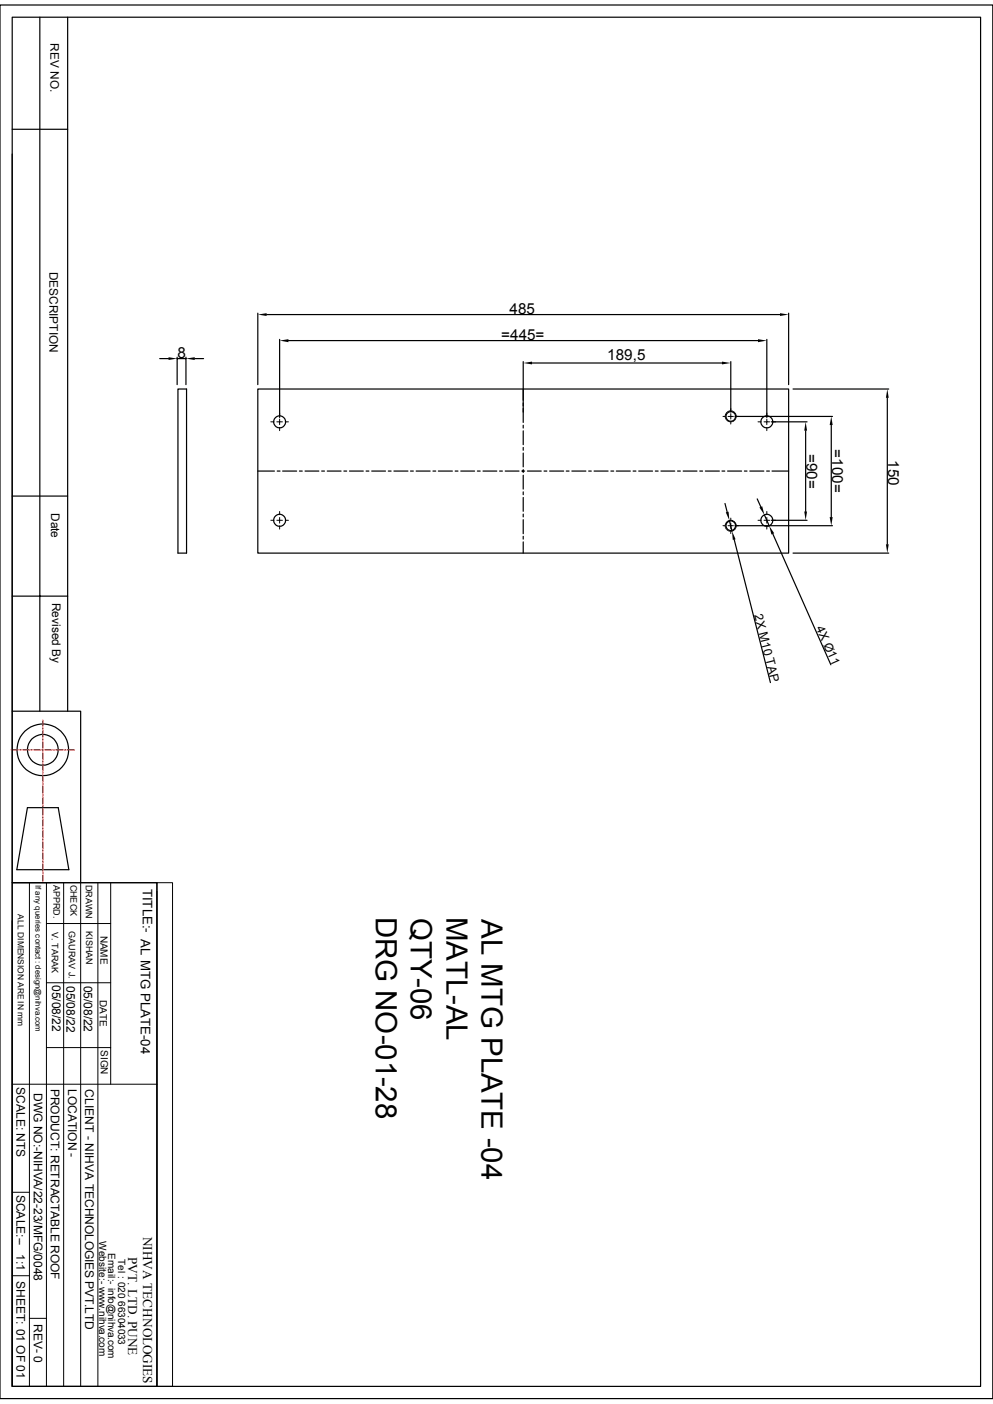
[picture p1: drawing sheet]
<svg xmlns="http://www.w3.org/2000/svg" width="210mm" height="297mm" viewBox="0 0 210 297" stroke-linecap="round" stroke-linejoin="round" font-family="sans-serif">
<g fill="none" stroke="#000" stroke-width=".25">
<path d="M0 1.1h210v294.8h-210zM2.6 3.6h204.8v289.7h-204.8zM8.4 3.6v146.9M14.3 3.6v146.9M2.6 32.6v117.9h14.5v36.2M2.6 27.3h11.7M33.8 75.9h1.8M37.5 75.6v5.8M37.5 75.9h1.8M39.3 75.6v5.8M41.2 75.9h1.9M54.5 66.3v15.1"/>
<path d="M56.4 66.5h108.6M59.1 71.8v16.5M61 72.1h99.3M110.7 76.5v12.9M112.5 76.8h40.2M154.6 76.5v10.7M162.2 71.8v16.5M166.8 66.3v15.1M37.6 82.3h1.9v34.7h-1.9zM54.5 82.3h112.3v34.7h-112.3zM54.5 99.7h3.5M58.6 99.7h.6"/>
<path d="M59.8 99.7h2.9M63.3 99.7h.6M64.5 99.7h2.9M68 99.7h.6M69.2 99.7h2.9M72.7 99.7h.6M73.9 99.7h2.9M77.4 99.7h.6M78.6 99.7h2.9M82.1 99.7h.6M83.3 99.7h3M86.8 99.7h.6"/>
<path d="M88 99.7h3M91.6 99.7h.6M92.7 99.7h3M96.3 99.7h.6M97.5 99.7h2.9M101 99.7h.6M102.2 99.7h2.9M105.7 99.7h.6M106.8 99.7h3M110.4 99.7h.6M110.7 90v.6M110.7 91.1v3"/>
<path d="M110.7 94.7v.6M110.7 95.8v3M110.7 99.4v.5M111.5 99.7h3M115.1 99.7h.6M116.2 99.7h3M119.8 99.7h.6M120.9 99.7h3M124.5 99.7h.6M125.6 99.7h3M129.2 99.7h.6M130.3 99.7h3"/>
<path d="M133.9 99.7h.6M135.1 99.7h2.9M138.6 99.7h.6M139.8 99.7h2.9M143.3 99.7h.6M144.5 99.7h2.9M148 99.7h.6M149.2 99.7h2.9M152.7 99.7h.6M153.9 99.7h2.9M155.4 88.1h20.7M157.4 99.7h.6"/>
<path d="M158.6 99.7h2.9M162.1 99.7h.6M163.1 89.2h7.6M163.3 99.7h3.5M167.7 82.3h20.3M170.4 91.1v17.1M175.8 89.9v19.5M187.7 84.2v30.9M2.6 104.9h11.7M110.7 100.5v3M110.7 104.1v.5M110.7 105.2v3"/>
<path d="M110.7 108.8v.5M110.7 109.9v3M110.7 113.5v.5M110.7 114.6v2.4M153.3 106.5l.5 1.8M154.3 110.1l.5 2.3M155.3 114.1l7.6 30.3M155.4 111.2h20.7M160.1 105.5l.8 1.7M161.7 108.9l1 2.4M163.1 110.1h7.6M163.4 112.9l12.3 27.7"/>
<path d="M167.7 117h20.3M2.6 126.1h11.7M2.6 150.5v36.2M5.8 170.9h6.5l2.3 13.1h-11zM2.6 186.7h30.6v106.6h-30.6zM2.6 194.8v98.5"/>
<circle cx="59.1" cy="89.2" r="1.27"/>
<circle cx="154.6" cy="88.1" r="1.02"/>
<circle cx="162.2" cy="89.2" r="1.27"/>
<circle cx="59.1" cy="110.1" r="1.27"/>
<circle cx="154.6" cy="111.2" r="1.02"/>
<circle cx="162.2" cy="110.1" r="1.27"/>
<circle cx="9.1" cy="158.6" r="5.5"/>
<circle cx="9.1" cy="158.6" r="3.3"/>
</g>
<g fill="none" stroke="#000" stroke-width=".21">
<path d="M57.3 89.2h.7M58.5 89.2h.6v.6M59.1 87.4v.7M59.1 90.4v.7M59.1 88.6v.6h.6M60.3 89.2h.7M152.9 88.1h.5v.3M153.5 87.6l-.1 .3M153.5 88.5l.1 .3M153.7 87.2l-.2 .3M153.7 88.9l.3 .2M154 88.1h.6v.5"/>
<path d="M154.1 87l-.3 .2M154.1 89.2h.3M154.5 86.9l-.3 .1M154.6 87.5v.6h.5M154.6 86.4v.5M154.7 87h.3M154.9 89.2h-.3v.5M155.1 87.1l.3 .1M155.2 89l-.2 .2M155.4 87.4l.2 .2M155.5 88.6l-.1 .3M155.7 87.8v.3"/>
<path d="M155.7 88.2l-.1 .3M155.7 88.1h.5M160.3 89.2h.7M161.6 89.2h.6v.6M162.2 88.6v.6h.6M162.2 87.4v.7M162.2 90.4v.7M163.4 89.2h.6M57.3 110.1h.7M58.5 110.1h.6v.6M59.1 108.2v.7M59.1 111.3v.6"/>
<path d="M59.1 109.5v.6h.6M60.3 110.1h.7M152.9 111.2h.5M153.4 111.3v.2M153.5 110.8l-.1 .3M153.5 111.7l.1 .2M153.7 110.4l-.2 .3M153.7 112.1l.3 .1M154 111.2h.6v.6M154.1 110.2l-.3 .1M154.1 112.3l.3 .1M154.5 110.1h-.3"/>
<path d="M154.6 110.7v.5h.5M154.6 109.6v.5M154.7 110.1l.3 .1M154.9 112.4h-.3v.5M155.1 110.2l.3 .2M155.2 112.1l-.2 .2M155.4 110.5l.2 .3M155.5 111.8l-.1 .3M155.7 110.9v.3h.5M155.7 111.4l-.1 .3M160.3 110.1h.7M161.6 110.1h.6v.6"/>
<path d="M162.2 109.5v.6h.6M162.2 108.2v.7M162.2 111.3v.6M163.4 110.1h.6M2.6 186.7h30.6M6.2 186.7v106.6M9.8 195.4h13.6M9.8 186.7v106.6M13.5 186.7v106.6M17.1 186.7v106.6M20.7 186.7v106.6M23.4 186.7v42.7"/>
<path d="M33.2 186.7h3.3v106.6h-3.3zM33.2 188.6v104.7M9.8 207.9h13.6M2.6 229.4h30.6M9.8 221.6h13.6M2.6 252.2h3.6M2.6 269.9h3.6M6.2 278.9h3.6"/>
</g>
<g fill="#000">
<path d="M35.6 75.6l1.9 .3-1.9 .3zM39.3 75.9l1.9-.3v.6zM54.5 66.5l1.9-.2v.5zM59.1 72.1l1.9-.3v.6zM110.7 76.8l1.8-.3v.6zM152.7 76.5l1.9 .3-1.9 .3zM160.3 71.8l1.9 .3-1.9 .3zM165 66.3l1.8 .2-1.8 .3zM170.4 89.2l.3 1.9h-.6zM175.8 88.1l.3 1.8h-.6zM187.7 82.3l.3 1.9h-.6zM153.5 108.4l.6-.2 .2 1.9z"/>
<path d="M154.8 112.4l.8 1.7-.6 .1zM160.6 107.4l.6-.3 .5 1.8zM162.7 111.3l1 1.5-.5 .3zM170.1 108.2h.6l-.3 1.9zM175.5 109.4h.6l-.3 1.8zM187.4 115.1h.6l-.3 1.9z"/>
</g>
<g fill="none" stroke="#f00" stroke-width=".25">
<path d="M2.4 158.6h1.5M4.2 158.6h.3M4.8 158.6h1.5M6.6 158.6h.3M7.2 158.6h1.4M8.9 158.6h.3M9.1 152.4v1.2M9.1 153.9v.3M9.1 154.5v1.5M9.1 156.3v.3M9.1 156.9v1.4M9.1 158.6v.3"/>
<path d="M9.1 159.2v1.5M9.5 158.6h1.5M11.3 158.6h.3M11.9 158.6h1.4M13.6 158.6h.3M14.2 158.6h1.5M9.1 161v.3M9.1 161.6v1.5M9.1 163.4v.2M9.1 163.9v1.5M9.1 165.7v.3M9.1 166.3v1.5"/>
<path d="M9.1 168.1v.3M9.1 168.7v1.4M9.1 170.4v.3M9.1 171v1.5M9.1 172.8v.3M9.1 173.4v1.4M9.1 175.1v.3M9.1 175.7v1.5M9.1 177.5v.3M9.1 178.1v1.4M9.1 179.8v.3M9.1 180.4v1.5"/>
<path d="M9.1 182.2v.3M9.1 182.8v1.4M9.1 184.5v.3M9.1 185.1v1.3"/>
</g>
<g font-size="6.2">
<text x="79.5" y="193.9" transform="rotate(90 79.5 193.9)">DRG NO-01-28</text>
<text x="86.9" y="194.1" transform="rotate(90 86.9 194.1)">QTY-06</text>
<text x="94.4" y="193.9" transform="rotate(90 94.4 193.9)">MATL-AL</text>
<text x="101.8" y="194.4" transform="rotate(90 101.8 194.4)">AL MTG PLATE -04</text>
</g>
<g font-size="3.2">
<text x="106" y="71.9">=445=</text>
<text x="107.8" y="66.4">485</text>
<text x="37.5" y="75.7">8</text>
<text x="128.4" y="76.2">189,5</text>
<text x="170.6" y="96" transform="rotate(90 170.6 96)">=90=</text>
<text x="176" y="95.1" transform="rotate(90 176 95.1)">=100=</text>
<text x="187.8" y="97.4" transform="rotate(90 187.8 97.4)">150</text>
</g>
<g font-size="2.8">
<text x="30.2" y="188" transform="rotate(90 30.2 188)">TITLE:- AL MTG PLATE-04</text>
<text x="30.3" y="261.6" transform="rotate(90 30.3 261.6)">NIHVA TECHNOLOGIES</text>
<text x="27.1" y="265.9" transform="rotate(90 27.1 265.9)">PVT. LTD. PUNE</text>
</g>
<g font-size="2.6">
<text x="159.5" y="130.1" transform="rotate(76 159.5 130.1)">2X M10 TAP</text>
<text x="172.5" y="132.8" transform="rotate(66 172.5 132.8)">4X Ø1</text>
</g>
<g font-size="2.5">
<text x="10.7" y="9.2" transform="rotate(90 10.7 9.2)">REV NO.</text>
<text x="10.5" y="57.5" transform="rotate(90 10.5 57.5)">DESCRIPTION</text>
<text x="10.8" y="108.5" transform="rotate(90 10.8 108.5)">Date</text>
<text x="11" y="127.5" transform="rotate(90 11 127.5)">Revised By</text>
<text x="11" y="208.4" transform="rotate(90 11 208.4)">05/08/22</text>
<text x="14.1" y="208.5" transform="rotate(90 14.1 208.5)">05/08/22</text>
<text x="17.7" y="208.5" transform="rotate(90 17.7 208.5)">05/08/22</text>
<text x="3.5" y="230" transform="rotate(90 3.5 230)">SCALE: NTS</text>
<text x="7.2" y="231.2" transform="rotate(90 7.2 231.2)">DWG NO:-NIHVA/22-23/MFG/0048</text>
<text x="10.8" y="230.3" transform="rotate(90 10.8 230.3)">PRODUCT: RETRACTABLE ROOF</text>
<text x="14.4" y="230.3" transform="rotate(90 14.4 230.3)">LOCATION -</text>
<text x="18" y="230.4" transform="rotate(90 18 230.4)">CLIENT - NIHVA TECHNOLOGIES PVT.LTD</text>
<text x="3.5" y="252.7" transform="rotate(90 3.5 252.7)">SCALE:--</text>
<text x="3.5" y="265.3" transform="rotate(90 3.5 265.3)">1:1</text>
<text x="3.5" y="271" transform="rotate(90 3.5 271)">SHEET: 01 OF 01</text>
<text x="7.2" y="280" transform="rotate(90 7.2 280)">REV- 0</text>
</g>
<g font-size="2.1">
<text x="21.3" y="197.9" transform="rotate(90 21.3 197.9)">NAME</text>
<text x="21.1" y="211.5" transform="rotate(90 21.1 211.5)">DATE</text>
<text x="21.3" y="222.1" transform="rotate(90 21.3 222.1)">SIGN</text>
<text x="21" y="262.6" transform="rotate(90 21 262.6)">Website:- www.nihva.com</text>
<text x="22.9" y="265" transform="rotate(90 22.9 265)">Email:- info@nihva.com</text>
<text x="25" y="266.3" transform="rotate(90 25 266.3)">Tel : 020 66304033</text>
</g>
<g font-size="1.9">
<text x="11.3" y="187.2" transform="rotate(90 11.3 187.2)">APPRD.</text>
<text x="14.9" y="187.1" transform="rotate(90 14.9 187.1)">CHECK</text>
<text x="18.1" y="187.2" transform="rotate(90 18.1 187.2)">DRAWN</text>
<text x="11" y="197.1" transform="rotate(90 11 197.1)">V. TARAK</text>
<text x="14.6" y="197" transform="rotate(90 14.6 197)">GAURAV J.</text>
<text x="18.2" y="197" transform="rotate(90 18.2 197)">KISHAN</text>
</g>
<text font-size="1.8" x="3.8" y="193.4" transform="rotate(90 3.8 193.4)">ALL DIMENSION ARE IN mm</text>
<text font-size="1.7" x="7.5" y="187.2" transform="rotate(90 7.5 187.2)">If any queries contact : design@nihva.com</text>
</svg>
